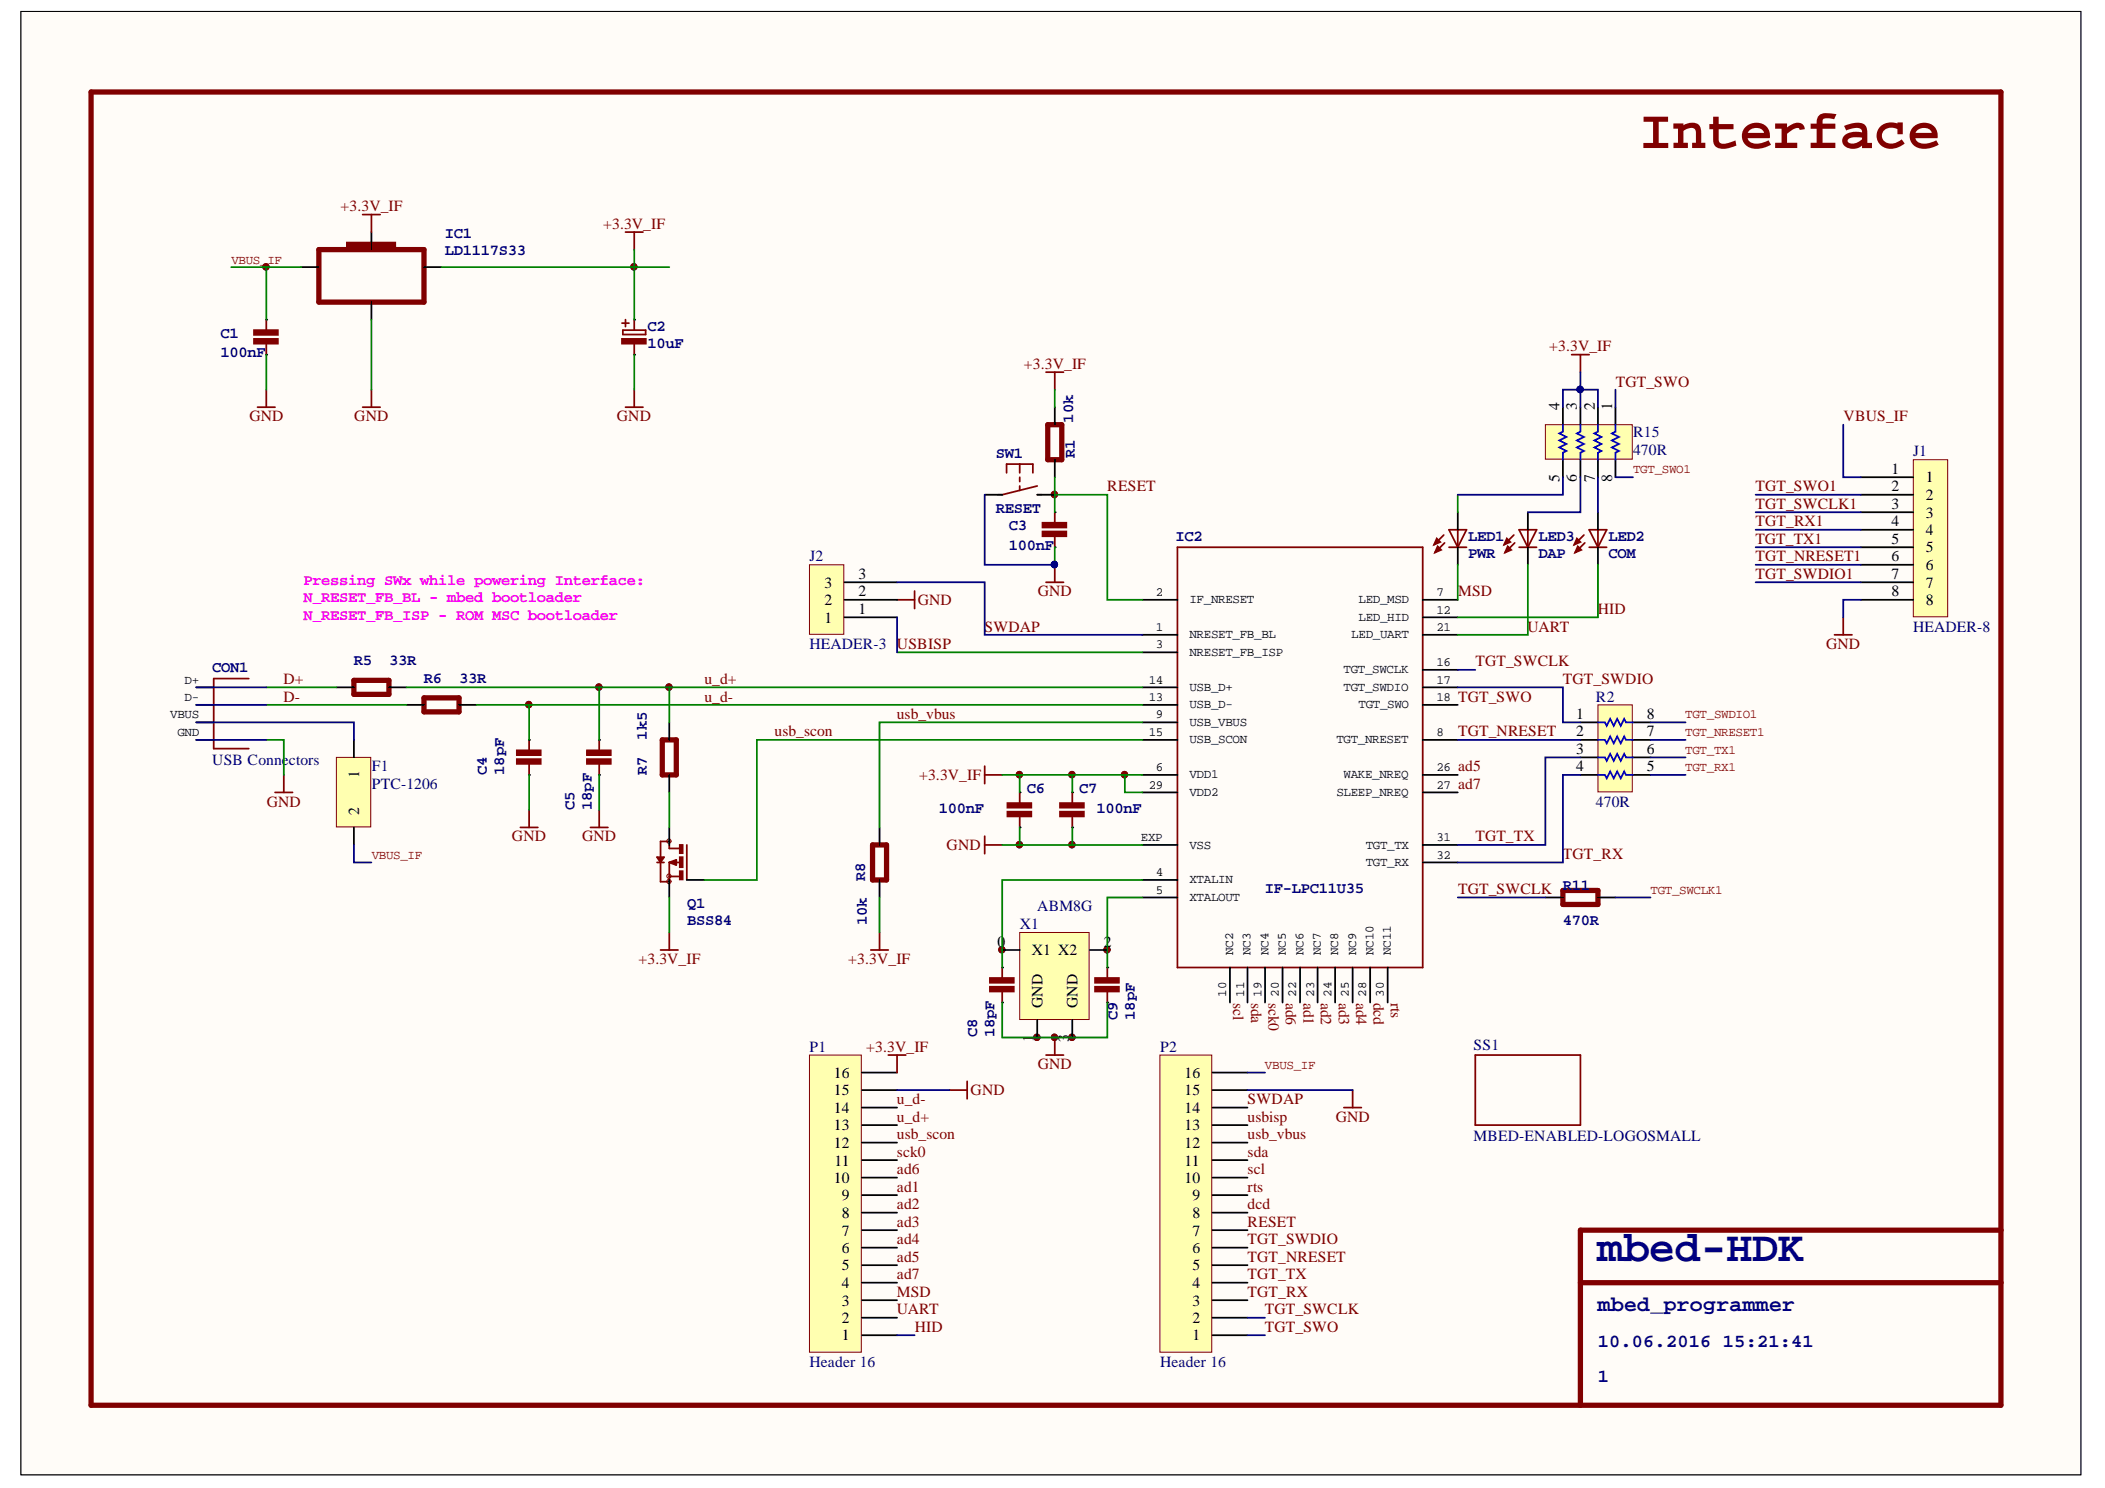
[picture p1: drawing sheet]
# Altium project mbed_programmer.PrjPcb
1 sheet, 32 parts. Net scope: global (net labels, ports and power ports of the same name join across sheets).
Board file: mbed_programmer.PcbDoc

## Sheet mbed_programmer_lpc11u35.SchDoc: mbed_programmer
size 298 x 212 mm; Date: 10.06.2016 15:21:41; SheetNumber: 1

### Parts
C1  100nF  [0603]
C2  10uF  [CASE-B]
C3  100nF  [0603]
C4  18pF  [0603]
C5  18pF  [0603]
C6  100nF  [0603]
C7  100nF  [0603]
C8  18pF  [0603]
C9  18pF  [0603]
CON1  USB Connectors  [MOLEX-47364-0001]
F1  PTC-1206  [PTC-1206]
IC1  LD1117S33  [SOT223]
IC2  IF-LPC11U35  [QFN50P500X500X85_HS-33N]
J1  HEADER-8  [MICRO-MATCH-8]
J2  HEADER-3  [PIN-HEADER-3]
LED1  PWR  [CHIPLED_0603]
LED2  COM  [CHIPLED_0603]
LED3  DAP  [CHIPLED_0603]
P1  Header 16  [HDR1X16]
P2  Header 16  [HDR1X16]
Q1  BSS84  [SOT23]
R1  10k  [0603]
R2  470R  [CAC-80P319X159-8N]
R5  33R  [0603]
R6  33R  [0603]
R7  1k5  [0603]
R8  10k  [0603]
R11  470R  [0603]
R15  470R  [CAC-80P319X159-8N]
SS1  MBED-ENABLED-LOGOSMALL  [MBED-ENABLED-LOGO-250X250-MIL]
SW1  RESET  [DTSM-32S-B]
X1  ABM8G  [XTAL-3.2x2.5]

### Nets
+3.3V_IF: C2.1 C6.1(P$1) C7.1(P$1) IC1.2(OUT) IC1.4(K) IC2.6(VDD1) IC2.29(VDD2) P1.16 Q1.2(S) R1.2(P$2) R8.2(P$2) R15.2 R15.3 R15.4
GND: C1.2(P$2) C2.2 C3.2(P$2) C4.2(P$2) C5.2(P$2) C6.2(P$2) C7.2(P$2) C8.2(P$2) C9.2(P$2) CON1.GND IC1.1(GND) IC2.EXP(VSS) J1.8 J2.2 P1.15 P2.15 SW1.P$1(P) X1.1(GND) X1.3(GND)
ad1: IC2.22(NC6) P1.9
ad2: IC2.23(NC7) P1.8
ad3: IC2.24(NC8) P1.7
ad4: IC2.25(NC9) P1.6
ad5: IC2.26(WAKE_NREQ) P1.5
ad6: IC2.20(NC5) P1.10
ad7: IC2.27(SLEEP_NREQ) P1.4
D+: CON1.D+ R5.1(P$1)
D-: CON1.D- R6.1(P$1)
dcd: IC2.28(NC10) P2.8
HID: IC2.12(LED_HID) LED2.C P1.1
MSD: IC2.7(LED_MSD) LED1.C P1.3
RESET: C3.1(P$1) IC2.2(IF_NRESET) P2.7 R1.1(P$1) SW1.P$2(S)
rts: IC2.30(NC11) P2.9
sck0: IC2.19(NC4) P1.11
scl: IC2.10(NC2) P2.10
sda: IC2.11(NC3) P2.11
SWDAP: IC2.1(NRESET_FB_BL) J2.3 P2.14
TGT_NRESET: IC2.8(TGT_NRESET) P2.5 R2.2
TGT_NRESET1: J1.6 R2.7
TGT_RX: IC2.32(TGT_RX) P2.3 R2.4
TGT_RX1: J1.4 R2.5
TGT_SWCLK: IC2.16(TGT_SWCLK) P2.2 R11.2(P$2)
TGT_SWCLK1: J1.3 R11.1(P$1)
TGT_SWDIO: IC2.17(TGT_SWDIO) P2.6 R2.1
TGT_SWDIO1: J1.7 R2.8
TGT_SWO: IC2.18(TGT_SWO) P2.1 R15.1
TGT_SWO1: J1.2 R15.8
TGT_TX: IC2.31(TGT_TX) P2.4 R2.3
TGT_TX1: J1.5 R2.6
u_d+: C5.1(P$1) IC2.14(USB_D+) P1.13 R5.2(P$2) R7.2(P$2)
u_d-: C4.1(P$1) IC2.13(USB_D-) P1.14 R6.2(P$2)
UART: IC2.21(LED_UART) LED3.C P1.2
usb_scon: IC2.15(USB_SCON) P1.12 Q1.1(G)
usb_vbus: IC2.9(USB_VBUS) P2.12 R8.1(P$1)
USBISP: IC2.3(NRESET_FB_ISP) J2.1 P2.13
VBUS_IF: C1.1(P$1) F1.2 IC1.3(IN) J1.1 P2.16
NetC8_1: C8.1(P$1) IC2.4(XTALIN) X1.0(X1)
NetC9_1: C9.1(P$1) IC2.5(XTALOUT) X1.2(X2)
NetCON1_VBUS: CON1.VBUS F1.1
NetLED1_A: LED1.A R15.5
NetLED2_A: LED2.A R15.7
NetLED3_A: LED3.A R15.6
NetQ1_3: Q1.3(D) R7.1(P$1)

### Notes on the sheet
- Interface
- (near J2) Pressing SWx while powering Interface:
  N_RESET_FB_BL - mbed bootloader
  N_RESET_FB_ISP - ROM MSC bootloader
- mbed_programmer
- mbed-HDK
- 10.06.2016 15:21:41
- 1
